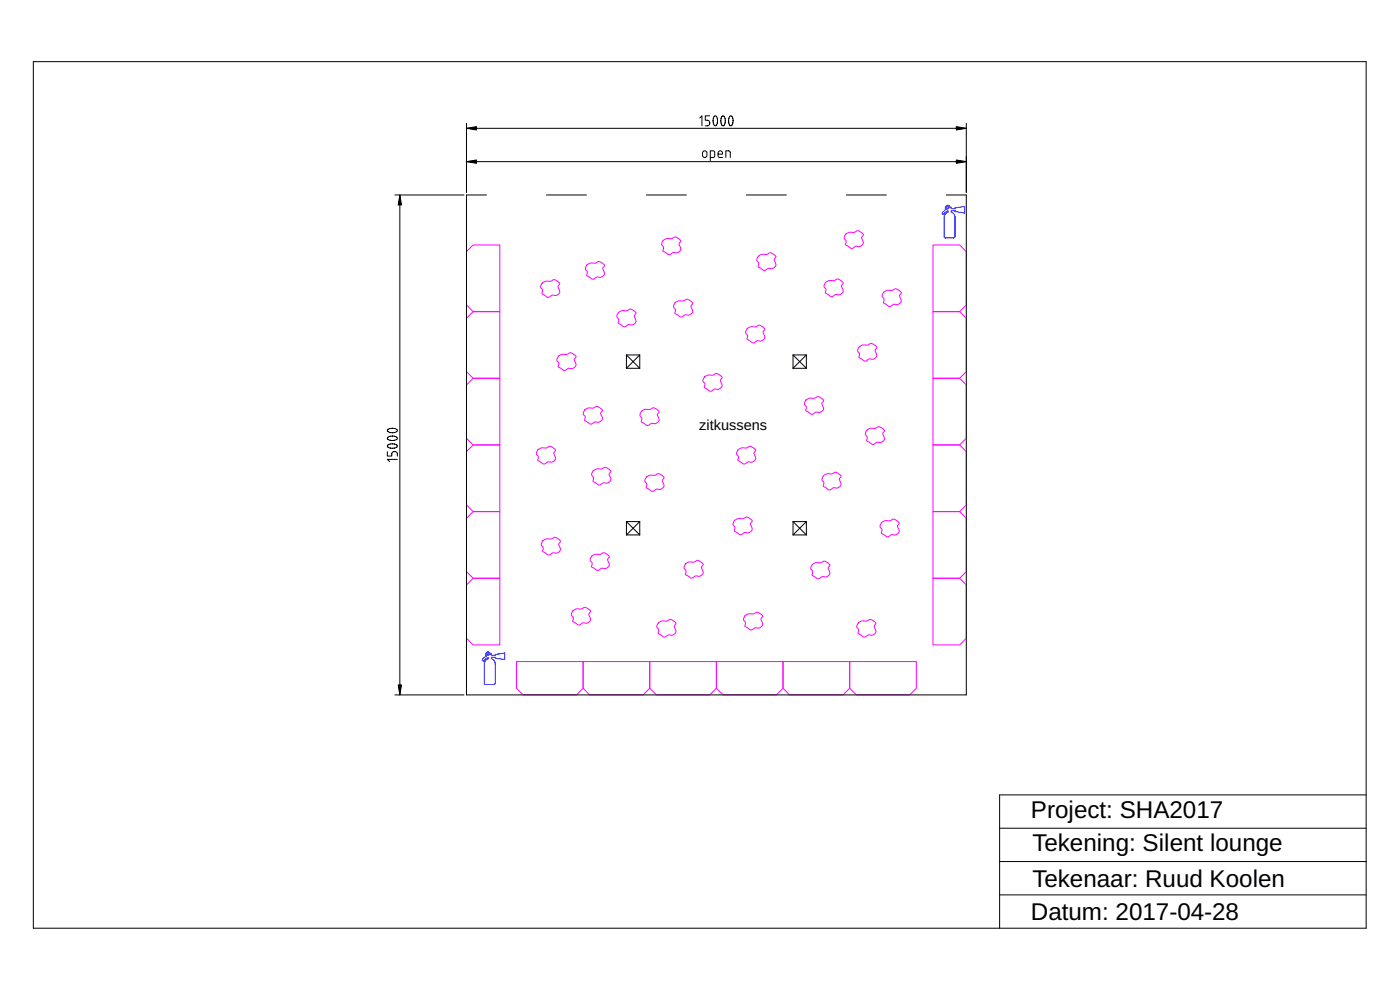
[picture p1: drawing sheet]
<svg xmlns="http://www.w3.org/2000/svg" width="420mm" height="297mm" viewBox="0 0 420 297" stroke-linecap="round" stroke-linejoin="round" font-family="sans-serif">
<g fill="none" stroke="#000" stroke-width=".3">
<path d="M10 18.5h400v260h-400zM140 37v20.8M140 38.5h150M210 35.4l.7-.6v3M213 34.8h-1.3v1.3h.6a.85 .85 0 0 1 .7 .8 .85 .85 0 0 1-.7 .9h-.6M214.4 34.9l.4-.1 .5 1-.1 1.4-.5 .6-.5-.4-.2-.7 .1-1.1zM216.7 34.9l.5-.1 .4 1-.1 1.4-.5 .6-.4-.4-.2-.7v-1.1zM219 34.9l.5-.1 .5 1-.1 1.4-.6 .6-.4-.4-.2-.7v-1.1zM290 37v20.8M118.5 58.5h20.8M120 58.5v150M140 48.5h150"/>
<path d="M146 58.5h-6v150h150v-150h-6M164 58.5h12M194 58.5h12M211 45.4l.5-.1 .5 .1 .2 1.2a.67 .67 0 0 1-.7 .7 .67 .67 0 0 1-.7-.7zM213.2 47.3h.8l.4-.3 .1-1.2-.2-.5h-1.1v3M215.5 46.2h1.3a.7 .7 0 0 0-.4-.9 .7 .7 0 0 0-.9 .6l.1 1.1 .4 .3h.8M217.8 47.3v-2h.9l.4 .2 .1 1.8M224 58.5h12M254 58.5h12M188 106.5v4M188 106.5h4M188 110.5h4"/>
<path d="M188 106.5l4 4M192 106.5v4M192 106.5l-4 4M238 106.5v4M238 106.5h4M238 110.5h4M238 106.5l4 4M242 106.5v4M242 106.5l-4 4M116.2 135.5v1.3h1.4v-.6a.85 .85 0 0 1 .8-.7 .85 .85 0 0 1 .9 .7v.6M116.4 133.5l.7-.3h1.1l.7 .2 .4 .4-.6 .6-1.4 .1-.9-.4-.2-.3zM116.4 131.2l.7-.3h1.1l.7 .2 .4 .4-.6 .5-1.4 .1-.9-.3-.2-.3z"/>
<path d="M116.4 128.9l.7-.3 1.1-.1 .7 .2 .4 .5-.6 .5-1.4 .1-.9-.3-.2-.3zM119.3 137.8h-3.1l.7 .7M188 156.5v4M188 156.5h4M188 156.5l4 4M192 156.5v4M192 156.5l-4 4M238 156.5v4M238 156.5h4M238 156.5l4 4M242 156.5v4M242 156.5l-4 4"/>
<path d="M188 160.5h4M238 160.5h4M118.5 208.5h20.8M410 238.5h-110v40M300 258.5h110M300 248.5h110M300 268.5h110"/>
</g>
<g fill="none" stroke="#00f" stroke-width=".3">
<path d="M283.9 61.8l.8-.1 .4 .5h.4v.4h1.1v-.2l2.9-.5v2l-2.9-.4v-.3h-1.1v.4l.2 .1a1.67 1.67 0 0 1 .9 1.5v5.8l-.3 .4h-2.6l-.3-.2v-6a1.66 1.66 0 0 1 1.1-1.6v-.3l-.8 .4-.6 .6-.3-.1 .1-.6 1-.7-.2-.5zM145.9 195.8l.8-.1 .4 .5h.4v.4h1.1v-.2l2.9-.5v2l-2.9-.4v-.3h-1.1v.4l.2 .1a1.67 1.67 0 0 1 .9 1.5v5.8l-.3 .4h-2.6l-.3-.2v-6a1.66 1.66 0 0 1 1.1-1.6v-.3l-.8 .4-.6 .6-.3-.1 .1-.6 1-.7-.2-.5z"/>
<circle cx="284.4" cy="62.3" r=".33"/>
<circle cx="146.4" cy="196.3" r=".33"/>
</g>
<g fill="none" stroke="#f0f" stroke-width=".3">
<path d="M142 73.5h8v20h-8l-2-2v-16zM176.1 79.5l1.2-.6a3.1 3.1 0 0 0 2.5-.5l1.2 .7 .4 .6a1.3 1.3 0 0 0 0 2.1 1.43 1.43 0 0 1-2.1 1.3l-.3 .1a1.19 1.19 0 0 1-2.1 0l-.8-.6a1.17 1.17 0 0 0-.4-1.7v-.5zM199 72.1l1.2-.5a3.1 3.1 0 0 0 2.5-.5l1.2 .7 .4 .6a1.3 1.3 0 0 0 0 2 1.43 1.43 0 0 1-2.1 1.3l-.3 .1a1.19 1.19 0 0 1-2.1 0l-.8-.5a1.17 1.17 0 0 0-.4-1.7v-.6zM227.6 76.9l1.1-.6a3.1 3.1 0 0 0 2.5-.5l1.3 .7 .4 .6a1.3 1.3 0 0 0-.1 2.1 1.43 1.43 0 0 1-2.1 1.3h-.2a1.19 1.19 0 0 1-2.1 0l-.9-.5a1.17 1.17 0 0 0-.3-1.7v-.5zM253.8 70.3l1.2-.6a3.1 3.1 0 0 0 2.5-.5l1.2 .7 .4 .6a1.3 1.3 0 0 0 0 2 1.43 1.43 0 0 1-2.1 1.4h-.3a1.19 1.19 0 0 1-2.1 0l-.9-.5a1.17 1.17 0 0 0-.3-1.7v-.6zM280 73.5h8l2 2v16l-2 2h-8zM142 93.5h8v20h-8l-2-2v-16zM162.7 84.9l1.2-.5a3.1 3.1 0 0 0 2.5-.5l1.2 .7 .4 .6a1.3 1.3 0 0 0 0 2 1.43 1.43 0 0 1-2.1 1.3l-.3 .1a1.19 1.19 0 0 1-2.1 0l-.9-.5a1.17 1.17 0 0 0-.3-1.7v-.6zM185.6 93.8l1.1-.6a3.1 3.1 0 0 0 2.5-.5l1.3 .7 .4 .6a1.3 1.3 0 0 0-.1 2 1.43 1.43 0 0 1-2.1 1.4h-.2a1.19 1.19 0 0 1-2.1 0l-.9-.5a1.17 1.17 0 0 0-.3-1.7v-.6zM202.6 90.8a1.28 1.28 0 0 0 .1 2.1l-.2 1.1 .7 .4a1.43 1.43 0 0 0 1.7 .6 1.68 1.68 0 0 1 1.9-.5 1.3 1.3 0 0 0 1.1-.9 1.3 1.3 0 0 0-.4-1.3l-.1-.6 .5-.6a2.15 2.15 0 0 0-2.1-1.2l-.8 .4h-1.5l-.9 .5M224.2 98.6l1.2-.6a3.1 3.1 0 0 0 2.5-.4l1.2 .7 .4 .5a1.3 1.3 0 0 0 0 2.1 1.43 1.43 0 0 1-2.1 1.3l-.3 .1a1.19 1.19 0 0 1-2.1 0l-.8-.6a1.17 1.17 0 0 0-.4-1.7v-.5zM247.8 84.7l1.1-.5a3.1 3.1 0 0 0 2.5-.5l1.2 .7 .5 .6a1.3 1.3 0 0 0-.1 2 1.43 1.43 0 0 1-2.1 1.3l-.2 .1a1.19 1.19 0 0 1-2.1 0l-.9-.5a1.17 1.17 0 0 0-.3-1.7l-.1-.6z"/>
<path d="M265.2 87.7l1.2-.6a3.1 3.1 0 0 0 2.5-.5l1.2 .7 .4 .6a1.3 1.3 0 0 0-.1 2.1 1.43 1.43 0 0 1-2 1.3h-.3a1.19 1.19 0 0 1-2.1 .1l-.9-.6a1.17 1.17 0 0 0-.3-1.7v-.5zM280 93.5h8l2 2v16l-2 2h-8zM142 113.5h8v20h-8l-2-2v-16zM167.6 106.9l1.1-.6a3.1 3.1 0 0 0 2.5-.5l1.3 .7 .4 .6a1.3 1.3 0 0 0-.1 2.1 1.43 1.43 0 0 1-2.1 1.3h-.2a1.19 1.19 0 0 1-2.1 0l-.9-.5a1.17 1.17 0 0 0-.3-1.7v-.5zM211.4 113.1l1.2-.6a3.1 3.1 0 0 0 2.5-.4l1.2 .6 .4 .6a1.3 1.3 0 0 0 0 2.1 1.43 1.43 0 0 1-2.1 1.3l-.3 .1a1.19 1.19 0 0 1-2.1 0l-.8-.6a1.17 1.17 0 0 0-.4-1.7v-.5zM257.8 104.1l1.2-.6a3.1 3.1 0 0 0 2.5-.5l1.2 .7 .4 .6a1.3 1.3 0 0 0 0 2 1.43 1.43 0 0 1-2.1 1.4h-.2a1.19 1.19 0 0 1-2.1 0l-.9-.5a1.17 1.17 0 0 0-.4-1.7v-.6zM280 113.5h8l2 2v16l-2 2h-8zM142 133.5h8v20h-8l-2-2v-16zM161.4 135l1.2-.6a3.1 3.1 0 0 0 2.5-.5l1.2 .7 .4 .6a1.3 1.3 0 0 0 0 2 1.43 1.43 0 0 1-2.1 1.3l-.3 .1a1.19 1.19 0 0 1-2.1 0l-.8-.5a1.17 1.17 0 0 0-.4-1.7v-.6zM175.5 123l1.2-.6a3.1 3.1 0 0 0 2.5-.5l1.2 .7 .4 .6a1.3 1.3 0 0 0 0 2 1.43 1.43 0 0 1-2.1 1.4h-.3a1.19 1.19 0 0 1-2.1 0l-.9-.5a1.17 1.17 0 0 0-.3-1.7v-.6zM192.5 123.4l1.2-.6a3.1 3.1 0 0 0 2.5-.4l1.2 .6 .4 .6a1.3 1.3 0 0 0 0 2.1 1.43 1.43 0 0 1-2.1 1.3l-.3 .1a1.19 1.19 0 0 1-2.1 0l-.9-.6a1.17 1.17 0 0 0-.3-1.7v-.5zM221.5 135l1.2-.6a3.1 3.1 0 0 0 2.5-.5l1.2 .7 .4 .6a1.3 1.3 0 0 0 0 2 1.43 1.43 0 0 1-2.1 1.3l-.3 .1a1.19 1.19 0 0 1-2.1 0l-.9-.5a1.17 1.17 0 0 0-.3-1.7v-.6z"/>
<path d="M241.9 120l1.1-.5a3.1 3.1 0 0 0 2.5-.5l1.3 .7 .4 .6a1.3 1.3 0 0 0-.1 2 1.43 1.43 0 0 1-2.1 1.3l-.2 .1a1.19 1.19 0 0 1-2.1 0l-.9-.5a1.17 1.17 0 0 0-.3-1.7v-.6zM260.2 129.1a1.28 1.28 0 0 0 .1 2.1l-.2 1 .6 .4a1.43 1.43 0 0 0 1.7 .6 1.68 1.68 0 0 1 2-.4 1.3 1.3 0 0 0 1-1 1.3 1.3 0 0 0-.4-1.3l-.1-.5 .6-.7a2.15 2.15 0 0 0-2.2-1.1l-.8 .3-1.5 .1-.8 .5M280 133.5h8l2 2v16l-2 2h-8zM142 153.5h8v20h-8l-2-2v-16zM178 141.3l1.2-.6a3.1 3.1 0 0 0 2.5-.5l1.2 .7 .4 .6a1.3 1.3 0 0 0 0 2 1.43 1.43 0 0 1-2.1 1.3l-.3 .1a1.19 1.19 0 0 1-2.1 0l-.8-.5a1.17 1.17 0 0 0-.4-1.7v-.6zM194 143.1l1.2-.5a3.1 3.1 0 0 0 2.4-.5l1.3 .7 .4 .6a1.3 1.3 0 0 0-.1 2 1.43 1.43 0 0 1-2.1 1.3l-.2 .1a1.19 1.19 0 0 1-2.1 0l-.9-.5a1.17 1.17 0 0 0-.3-1.7v-.6zM220.5 156.2l1.1-.6a3.1 3.1 0 0 0 2.5-.5l1.2 .7 .5 .6a1.3 1.3 0 0 0-.1 2 1.43 1.43 0 0 1-2.1 1.4h-.2a1.19 1.19 0 0 1-2.1 0l-.9-.5a1.17 1.17 0 0 0-.3-1.7l-.1-.6zM247.1 142.7l1.2-.6a3.1 3.1 0 0 0 2.5-.4l1.2 .7 .4 .5a1.3 1.3 0 0 0 0 2.1 1.43 1.43 0 0 1-2.1 1.3l-.3 .1a1.19 1.19 0 0 1-2.1 0l-.8-.6a1.17 1.17 0 0 0-.4-1.7v-.5zM264.6 156.8l1.1-.6a3.1 3.1 0 0 0 2.5-.4l1.2 .6 .5 .6a1.3 1.3 0 0 0-.1 2.1 1.43 1.43 0 0 1-2.1 1.3l-.2 .1a1.19 1.19 0 0 1-2.1 0l-.9-.6a1.17 1.17 0 0 0-.3-1.7l-.1-.5zM280 153.5h8l2 2v16l-2 2h-8zM142 173.5h8v20h-8l-2-2v-16zM162.9 162.3l1.2-.6a3.1 3.1 0 0 0 2.5-.5l1.2 .7 .4 .6a1.3 1.3 0 0 0-.1 2 1.43 1.43 0 0 1-2 1.4h-.3a1.19 1.19 0 0 1-2.1 0l-.9-.5a1.17 1.17 0 0 0-.3-1.7v-.6z"/>
<path d="M177.6 166.9l1.1-.6a3.1 3.1 0 0 0 2.5-.5l1.3 .7 .4 .6a1.3 1.3 0 0 0-.1 2.1 1.43 1.43 0 0 1-2.1 1.3h-.2a1.19 1.19 0 0 1-2.1 0l-.9-.5a1.17 1.17 0 0 0-.3-1.7v-.5zM205.8 169.2a1.28 1.28 0 0 0 .1 2.1l-.2 1 .6 .4a1.43 1.43 0 0 0 1.7 .6 1.68 1.68 0 0 1 2-.4 1.3 1.3 0 0 0 1-.9 1.3 1.3 0 0 0-.4-1.4l-.1-.5 .6-.7a2.15 2.15 0 0 0-2.2-1.1l-.8 .4h-1.5l-.8 .5M243.8 169.4l1.1-.6a3.1 3.1 0 0 0 2.5-.4l1.2 .6 .5 .6a1.3 1.3 0 0 0-.1 2.1 1.43 1.43 0 0 1-2.1 1.3l-.2 .1a1.19 1.19 0 0 1-2.1 0l-.9-.6a1.17 1.17 0 0 0-.3-1.7l-.1-.5zM280 173.5h8l2 2v16l-2 2h-8zM155 198.5h20v8l-2 2h-16l-2-2zM171.9 183.3l1.2-.6a3.1 3.1 0 0 0 2.5-.5l1.2 .7 .4 .6a1.3 1.3 0 0 0 0 2 1.43 1.43 0 0 1-2.1 1.4h-.3a1.19 1.19 0 0 1-2.1 0l-.8-.5a1.17 1.17 0 0 0-.4-1.7v-.6zM175 198.5h20v8l-2 2h-16l-2-2zM195 198.5h20v8l-2 2h-16l-2-2zM197.6 186.9a1.28 1.28 0 0 0 .1 2.1l-.2 1 .7 .4a1.43 1.43 0 0 0 1.7 .6 1.68 1.68 0 0 1 1.9-.4 1.3 1.3 0 0 0 1.1-.9 1.3 1.3 0 0 0-.5-1.4v-.5l.5-.7a2.15 2.15 0 0 0-2.1-1.1l-.8 .4h-1.6l-.8 .5M215 198.5h20v8l-2 2h-16l-2-2zM223.6 184.7l1.2-.5a3.1 3.1 0 0 0 2.5-.5l1.2 .7 .4 .6a1.3 1.3 0 0 0 0 2 1.43 1.43 0 0 1-2.1 1.3l-.3 .1a1.19 1.19 0 0 1-2.1 0l-.9-.5a1.17 1.17 0 0 0-.3-1.8v-.5zM235 198.5h20v8l-2 2h-16l-2-2z"/>
<path d="M255 198.5h20v8l-2 2h-16l-2-2zM257.6 186.9l1.1-.6a3.1 3.1 0 0 0 2.5-.5l1.3 .7 .4 .6a1.3 1.3 0 0 0-.1 2.1 1.43 1.43 0 0 1-2.1 1.3h-.2a1.19 1.19 0 0 1-2.1 0l-.9-.5a1.17 1.17 0 0 0-.3-1.7v-.5z"/>
</g>
<path d="M140 38.5l3-.5v1zM287 38l3 .5-3 .5zM120 58.5l.5 3h-1zM140 48.5l3-.5v1zM287 48l3 .5-3 .5zM119.5 205.5h1l-.5 3z" fill="#000"/>
<path d="M140 38.5l3-.5v1zM287 38l3 .5-3 .5zM120 58.5l.5 3h-1zM140 48.5l3-.5v1zM287 48l3 .5-3 .5zM119.5 205.5h1l-.5 3z" fill="#000" stroke="#000" stroke-width=".3"/>
<g font-size="7.3">
<text x="309.4" y="245.4">Project: SHA2017</text>
<text x="309.8" y="255.4">Tekening: Silent lounge</text>
<text x="309.8" y="266.1">Tekenaar: Ruud Koolen</text>
<text x="309.4" y="276">Datum: 2017-04-28</text>
</g>
<text font-size="4.4" x="209.8" y="129.1">zitkussens</text>
</svg>
